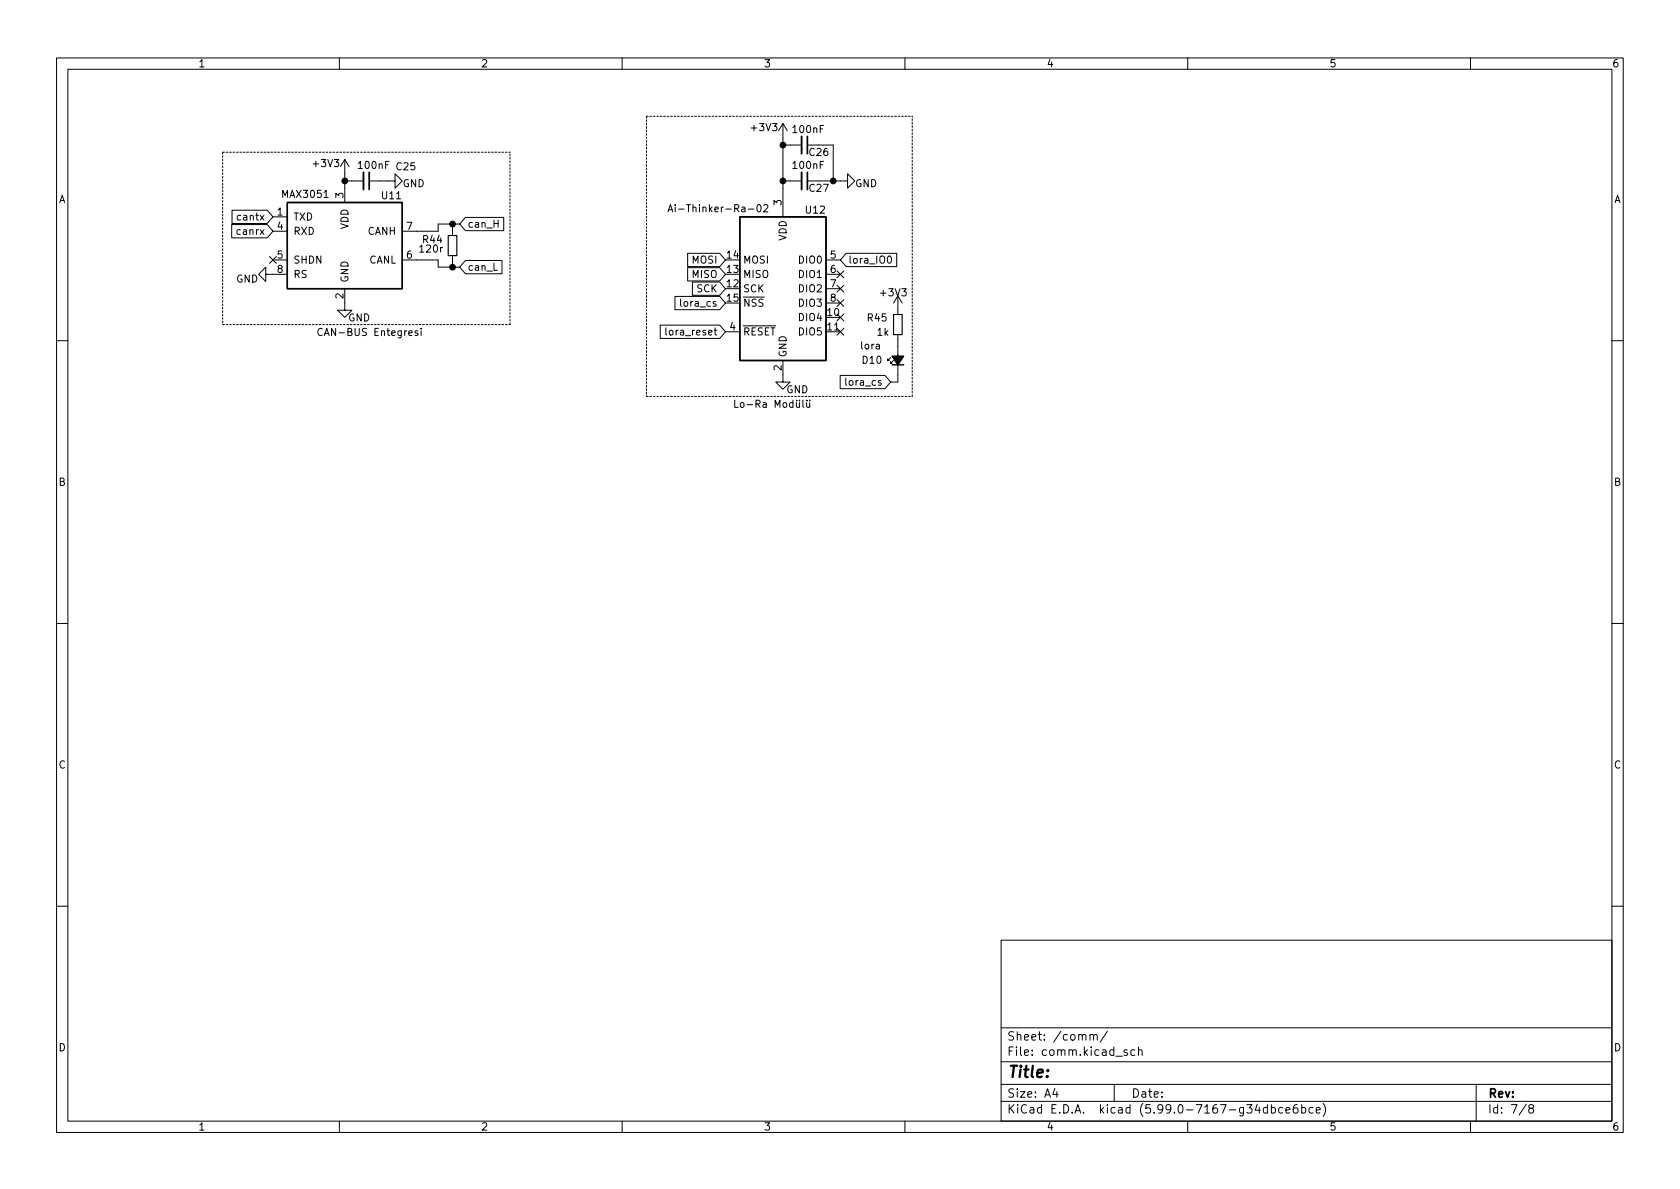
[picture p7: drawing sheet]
<svg xmlns="http://www.w3.org/2000/svg" width="297mm" height="210mm" viewBox="0 0 297 210" stroke-linecap="round" stroke-linejoin="round" font-family="sans-serif">
<g fill="none" stroke="#000" stroke-width=".18">
<path d="M10 10.2h277v190.1h-277zM12 12.2h273v186.1h-273zM60 10.2v2M110 10.2v2M160 10.2v2M210 10.2v2M260 10.2v2M41 39.7h6.2l1.1 1.2-1.1 1.2h-6.2zM41 37.2h6.2l1.1 1.1-1.1 1.2h-6.2zM48.3 38.3h2.5M61 32h3.3M61 28.2l-.8 1.3"/>
<path d="M61 28.2v7.6M61 28.2l.7 1.3M65.3 32h4.5v-1.3l1.3 1.3-1.3 1.3v-1.3M80 39.6v2.1M81.3 39.6h-3.8v1.3h-6.4M82.3 38.4h6.8v2.4h-6.8l-1-1.2zM118.1 37.5l.4-1.3 .5 1.3M118.2 37.1h.6M119.4 36.2v.1M134 36.3l.1-.1a.68 .68 0 0 1 .5 .6 .68 .68 0 0 1-.5 .7 .84 .84 0 0 1-.1-1.2zM135 36.3l.5-.1 .3 .4-.8 .9h.8M138.4 25.6h3.3"/>
<path d="M138.4 32h3.3M138.4 21.8v16.5M138.4 21.8l-.7 1.3M138.4 21.8l.8 1.3M144.8 32h5.1v-1.3l1.2 1.3-1.2 1.3v-1.3M144.8 25.6h2.5v6.4M47 48.5v-1.3l-1.3 1.3 1.3 1.3v-1.3h3.8M47.7 45.4l1.2 1.2M48.3 46h2.5M48.3 40.9h2.5M48.9 45.4l-1.2 1.2M61 51v3.9h1.2l-1.2 1.2-1.3-1.2h1.3"/>
<path d="M71.1 46h6.4v1.2h3.8M72.3 58.9l.6-.1-.1-.2-.3-.1-.2 .2v.6h.5M73.9 58.6l-.3-.1-.2 .2v.2l.5 .1v.3h-.5M74.5 58.1v.1M74.5 58.5v.8M80 45.2v2M82.3 46.1h6.5v2.3h-6.5l-1-1.2zM116.7 57.5h10.6l1 1.2-1 1.1h-10.6zM117.7 58v1.1l.2 .1M119.3 52.4h8l1 1.2-1 1.2h-8zM121.6 47.3h5.7l1 1.2-1 1.2h-5.7zM121.6 44.8h5.7l1 1.2-1 1.1h-5.7z"/>
<path d="M122.4 49.9h4.9l1 1.1-1 1.2h-4.9zM128.3 58.7h2.5M146 58.7h2.6M146 46h2.6M146 48.5h2.6M146 51h2.6M146 53.6h2.6M148 55.5l1.2 1.2M148 58.1l1.2 1.2M148 53l1.2 1.2M148 47.9l1.2 1.2M148 50.4l1.2 1.3"/>
<path d="M149.2 55.5l-1.2 1.2M149.2 58.1l-1.2 1.2M149.2 53l-1.2 1.2M149.2 47.9l-1.2 1.2M149.2 50.4l-1.2 1.3M149.6 44.8h8.9v2.3h-8.9l-1-1.1zM157 45.4l.2-.1a.68 .68 0 0 1 .4 .6 .68 .68 0 0 1-.4 .6l-.2-.1-.1-.3zM158.7 52.3v3.3M158.7 59.2v8.4h-1.2M158.7 52.3l-.7 1.3M158.7 52.3l.8 1.3M10 60.2h2"/>
<path d="M129.9 70.8v1.2h.6M131 71.3l.3-.1 .3 .2v.4l-.3 .2h-.3l-.1-.2zM132.1 71.6h1M133.7 71.4h.6l.1-.2-.1-.3-.6-.1v1.2M134 71.4l.4 .6M134.9 71.3h.5l.1 .7M135.5 71.5l-.4 .1-.2 .1 .2 .3h.4M137.1 72v-1.2l.4 .9 .4-.9v1.2M138.4 63.7v3.9h1.3l-1.3 1.2-1.2-1.2h1.2M138.6 71.3l.3-.1 .2 .2v.4l-.2 .2h-.3l-.2-.2zM140.2 71.3l-.4-.1-.2 .2 .1 .6h.5M140.2 70.8v1.2"/>
<path d="M140.8 71.2l.1 .8h.3l.1-.1M140.9 70.8v.1M141.3 70.8v.1M141.3 71.2v.8M142 70.8v1.1l.1 .1M142.6 71.2l.1 .8h.3l.2-.1M142.7 70.8v.1M143.2 70.8v.1M143.2 71.2v.8M148.6 66.4h7.9l1 1.2-1 1.1h-7.9zM157.5 63.2l-.5 .5v-.2v.2h.2M158 63.7l-.5 .6v-.3v.3h.2"/>
<path d="M285 60.2h2M10 110.2h2M285 110.2h2M10 160.2h2M177 166.3h108v32h-108zM285 160.2h2M60 198.3v2M110 198.3v2M160 198.3v2M177 194.8h108M177 191.8h108M177 187.8h108"/>
<path d="M177 181.8h108M186.5 192.5l-.4 1h1M186.9 193v1M192.7 183.1l.2-.2 .4 .1 .1 .9M192.7 182.9v1M193.4 183.1l.2-.2 .3 .1 .1 .9M195.8 182.4l-1.3 1.9M197 191.8v3M199.3 185.7l-.4-.1-.2 .2 .1 .3 .5 .1v.4h-.6M200.6 185.7l-.4-.1-.3 .3v.4l.2 .3h.5M201.3 185.8l.2-.2 .4 .1v.9M201.3 185.1v1.5"/>
<path d="M210 198.3v2M224.1 195.9l-.5-.1-.2 .3v.4l.1 .3h.6M224.1 195.3v1.5M224.8 195.9l.4-.1 .3 .3v.4l-.1 .3h-.6M224.8 195.3v1.5M226.8 195.9l-.4-.1-.3 .3v.4l.1 .3h.6M227.4 196.3l.7-.1-.1-.3-.4-.1-.2 .2v.8h.6M229.4 195.3a.59 .59 0 0 0-.8 .7v.5l.2 .3h.4l.2-.1 .1-.5-.1-.2-.5-.1-.3 .3M230.1 195.9l.5-.1 .3 .3v.4l-.2 .3h-.6M230.1 195.3v1.5M232.1 195.9l-.4-.1-.3 .3v.4l.2 .3h.5M232.7 196.3l.7-.1v-.3l-.5-.1-.2 .2 .1 .8h.6"/>
<path d="M233.9 195.1a1.72 1.72 0 0 1 0 2.3M260 198.3v2M261 191.8v6.5M269.9 195.3l-1.3 1.9M270.6 196l-.3-.3 .1-.2 .2-.2 .4 .1 .2 .2-.1 .2-.7 .2-.1 .3 .1 .4 .2 .1h.4l.2-.3-.1-.4-.2-.1"/>
</g>
<path d="M79.2 41.7h1.6v3.5h-1.6zM158 55.6h1.5v3.6h-1.5z" fill="none" stroke="#000" stroke-width=".2"/>
<path d="M50.8 35.8h20.3v15.2h-20.3zM130.8 38.3h15.2v25.4h-15.2zM157.7 64.5h2.1" fill="none" stroke="#000" stroke-width=".25"/>
<path d="M157.7 63h2.1l-1.1 1.5z" fill="#000" stroke="#000" stroke-width=".25"/>
<path d="M64.3 30.5v3M141.7 24.1v3.1M141.7 30.5v3" fill="none" stroke="#000" stroke-width=".33"/>
<path d="M65.3 30.5v3M142.7 24.1v3.1M142.7 30.5v3" fill="none" stroke="#000" stroke-width=".3"/>
<path d="M39.4 26.9v30.5M39.4 26.9h50.8M114.3 20.6h47M114.3 20.6v49.5M39.4 57.4h50.8M90.2 57.4v-30.5M114.3 70.1h47M161.3 70.1v-49.5" fill="none" stroke="#000" stroke-width=".18" stroke-dasharray=".3 .3"/>
<g fill="#000" stroke="#000" stroke-width=".18">
<circle cx="61" cy="32" r=".51"/>
<circle cx="80" cy="39.6" r=".51"/>
<circle cx="138.4" cy="25.6" r=".51"/>
<circle cx="138.4" cy="32" r=".51"/>
<circle cx="147.3" cy="32" r=".51"/>
<circle cx="80" cy="47.2" r=".51"/>
</g>
<text font-size="2.8" x="178" y="190.6">Title:</text>
<g font-size="2.1">
<text x="178" y="184">Sheet: /comm/</text>
<text x="178" y="186.7">File: comm.kicad_sch</text>
<text x="178" y="196.9">KiCad E.D.A. kicad (5.99.0-7167-g34dbce6bce)</text>
<text x="178" y="194.1">Size: A4</text>
<text x="200" y="194.1">Date:</text>
<text x="263" y="194.1">Rev:</text>
<text x="263" y="196.9">Id: 7/8</text>
</g>
<g font-size="1.8">
<text x="35" y="11.9">1</text>
<text x="85" y="11.9">2</text>
<text x="135" y="11.9">3</text>
<text x="185" y="11.9">4</text>
<text x="235" y="11.9">5</text>
<text x="285" y="11.9">6</text>
<text x="133" y="23.2">+3V3</text>
<text x="140.3" y="23.5">100nF</text>
<text x="55.5" y="29.5">+3V3</text>
<text x="63.5" y="29.9">100nF</text>
<text x="140.3" y="29.9">100nF</text>
<text x="143.2" y="27.6">C26</text>
<text x="10.3" y="35.9">A</text>
<text x="50" y="35">MAX3051</text>
<text x="60.7" y="35" transform="rotate(-90 60.7 35)">3</text>
<text x="67.6" y="35.2">U11</text>
<text x="70.1" y="30.1">C25</text>
<text x="71.2" y="33.1">GND</text>
<text x="143.2" y="33.9">C27</text>
<text x="151.2" y="33.1">GND</text>
<text x="285.3" y="35.9">A</text>
<text x="42.2" y="41.5">canrx</text>
<text x="42.3" y="39">cantx</text>
<text x="49" y="38.1">1</text>
<text x="49" y="40.6">4</text>
<text x="51.8" y="39">TXD</text>
<text x="51.8" y="41.5">RXD</text>
<text x="61.6" y="40.6" transform="rotate(-90 61.6 40.6)">VDD</text>
<text x="65" y="41.5">CANH</text>
<text x="71.9" y="40.6">7</text>
<text x="82.6" y="40.3">can_H</text>
<text x="119.9" y="37.5">Ai-Thinker-Ra-02</text>
<text x="138.2" y="36.3" transform="rotate(-90 138.2 36.3)">3</text>
<text x="142.5" y="37.8">U12</text>
<text x="49" y="45.7">5</text>
<text x="51.8" y="46.6">SHDN</text>
<text x="65.2" y="46.6">CANL</text>
<text x="71.9" y="45.7">6</text>
<text x="74.4" y="44.6">120r</text>
<text x="74.8" y="43">R44</text>
<text x="82.6" y="47.9">can_L</text>
<text x="122.4" y="46.6">MOSI</text>
<text x="128.6" y="45.7">14</text>
<text x="131.3" y="46.6">MOSI</text>
<text x="139.1" y="42.6" transform="rotate(-90 139.1 42.6)">VDD</text>
<text x="141.4" y="46.6">DIO0</text>
<text x="146.8" y="45.7">5</text>
<text x="149.9" y="46.6">lora_IO0</text>
<text x="41.7" y="50">GND</text>
<text x="49" y="48.3">8</text>
<text x="51.8" y="49.1">RS</text>
<text x="60.7" y="52.8" transform="rotate(-90 60.7 52.8)">2</text>
<text x="61.6" y="50" transform="rotate(-90 61.6 50)">GND</text>
<text x="122.4" y="49.1">MISO</text>
<text x="123.2" y="51.7">SCK</text>
<text x="128.6" y="50.8">12</text>
<text x="128.6" y="48.3">13</text>
<text x="128.6" y="53.3">15</text>
<text x="131.3" y="51.7">SCK</text>
<text x="131.3" y="49.1">MISO</text>
<text x="141.4" y="49.1">DIO1</text>
<text x="141.4" y="51.7">DIO2</text>
<text x="146.8" y="48.3">6</text>
<text x="146.8" y="50.8">7</text>
<text x="146.8" y="53.3">8</text>
<text x="155.8" y="52.4">+3V3</text>
<text x="55.9" y="59.4">CAN-BUS Entegresi</text>
<text x="61.5" y="56.8">GND</text>
<text x="118.5" y="59.3">lora_reset</text>
<text x="120.7" y="54.2">lora_cs</text>
<text x="129" y="58.4">4</text>
<text x="131.3" y="54.2">~NSS</text>
<text x="131.3" y="59.3">~RESET</text>
<text x="141.4" y="56.8">DIO4</text>
<text x="141.4" y="59.3">DIO5</text>
<text x="141.4" y="54.2">DIO3</text>
<text x="146.3" y="55.9">10</text>
<text x="146.3" y="58.4">11</text>
<text x="153.5" y="56.8">R45</text>
<text x="155.1" y="59.4">1k</text>
<text x="138.2" y="65.5" transform="rotate(-90 138.2 65.5)">2</text>
<text x="139.1" y="63.2" transform="rotate(-90 139.1 63.2)">GND</text>
<text x="152.3" y="61.8">lora</text>
<text x="152.5" y="64.3">D10</text>
<text x="139" y="69.5">GND</text>
<text x="150" y="68.2">lora_cs</text>
<text x="10.3" y="85.9">B</text>
<text x="285.3" y="85.9">B</text>
<text x="10.3" y="135.9">C</text>
<text x="285.3" y="135.9">C</text>
<text x="10.3" y="185.9">D</text>
<text x="285.3" y="185.9">D</text>
<text x="35" y="199.9">1</text>
<text x="85" y="199.9">2</text>
<text x="135" y="199.9">3</text>
<text x="185" y="199.9">4</text>
<text x="235" y="199.9">5</text>
<text x="285" y="199.9">6</text>
</g>
</svg>
